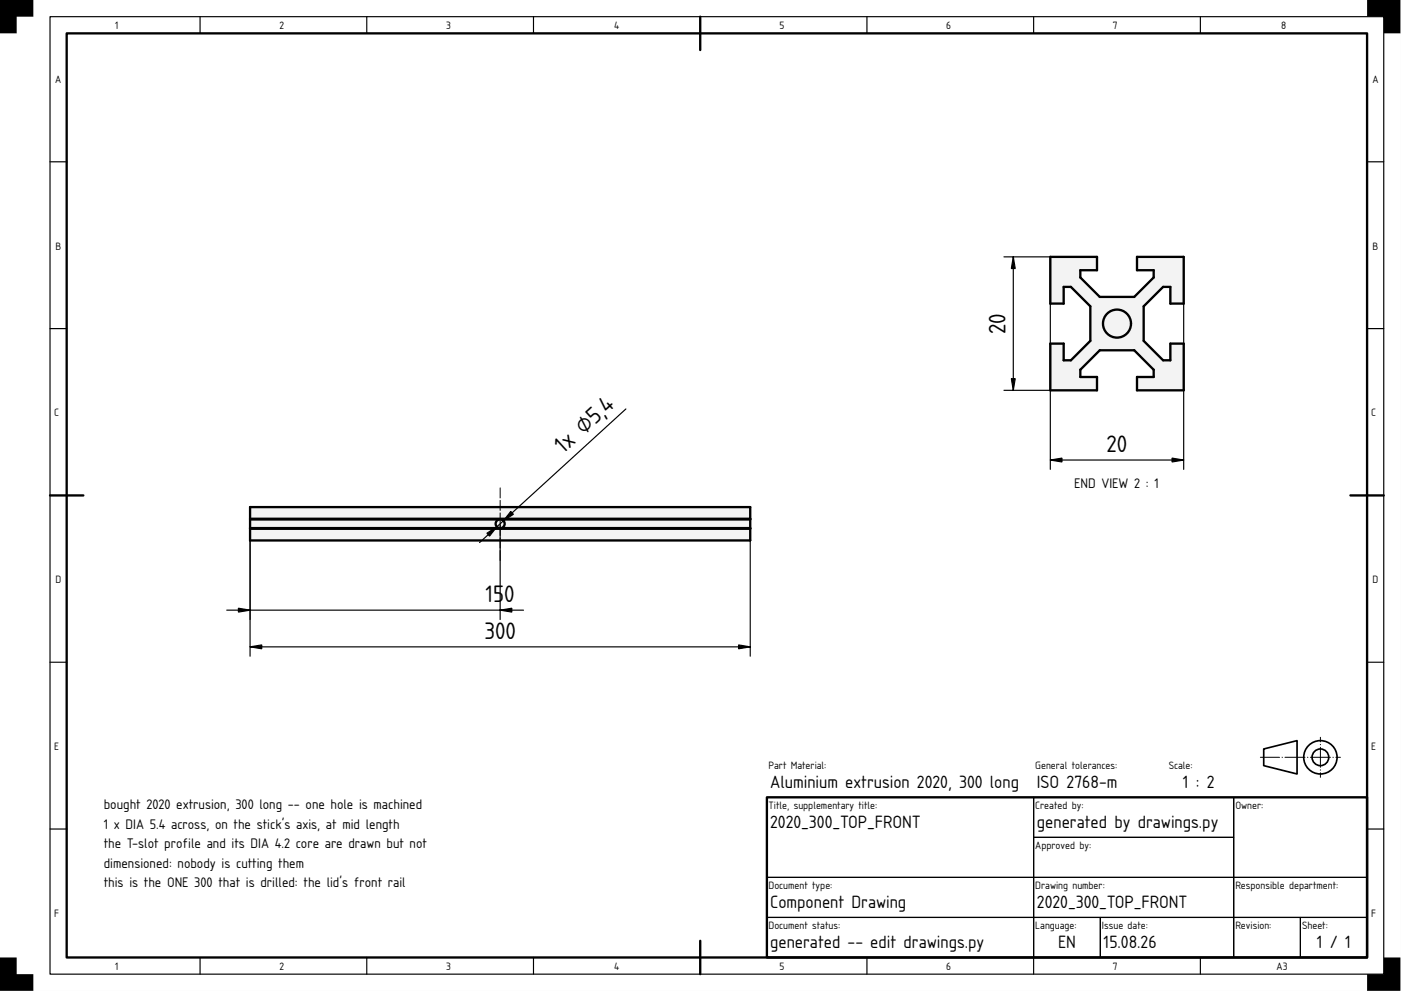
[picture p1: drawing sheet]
<svg xmlns="http://www.w3.org/2000/svg" width="420mm" height="297mm" viewBox="0 0 420 297" stroke-linecap="round" stroke-linejoin="round" font-family="sans-serif">
<g fill="#000">
<path d="M0 0h10v5h-5v5h-5zM410 0h10v10h-5v-5h-5zM0 287h5v5h5v5h-10zM415 287h5v10h-10v-5h5z"/>
<path d="M0 0h420v297h-420zM0 0v297h420v-297z"/>
</g>
<path d="M20 10h390v277h-390zM210 5v10M15 148.5h10M405 148.5h10M230 239h180v48h-180zM210 282v10" fill="none" stroke="#000" stroke-width=".7"/>
<g fill="none" stroke="#000" stroke-width=".35">
<path d="M15 5h400v287h-400zM60 5v5M110 5v5M160 5v5M260 5v5M310 5v5M360 5v5M15 48.5h5M410 48.5h5M15 98.5h5M410 98.5h5M15 198.5h5"/>
<path d="M410 198.5h5M230 239h80v24h-80zM310 239h60v12h-60zM370 239h40v24h-40zM15 248.5h5M310 251h60v12h-60zM410 248.5h5M230 263h80v12h-80zM230 275h80v12h-80zM310 263h60v12h-60zM310 275h20v12h-20zM330 275h40v12h-40z"/>
<path d="M370 275h20v12h-20zM370 263h40v12h-40zM390 275h20v12h-20zM60 287v5M110 287v5M160 287v5M260 287v5M310 287v5M360 287v5"/>
</g>
<g fill="none" stroke="#000" stroke-width=".5">
<path d="M379 224.5l10-2.5v10l-10-2.5z"/>
<circle cx="396" cy="227" r="5"/>
<circle cx="396" cy="227" r="2.5"/>
</g>
<path d="M378 227h24" fill="none" stroke="#000" stroke-width=".3" stroke-dasharray="6 .7 .1 .7" stroke-dashoffset=".2"/>
<path d="M396 233v-12" fill="none" stroke="#000" stroke-width=".3" stroke-dasharray="6 .7 .1 .7" stroke-dashoffset="4.6"/>
<g fill="#f1f3f5">
<path d="M75 152h150v10h-150z" fill-rule="evenodd"/>
<path d="M75 152h150v3.5h-150z" fill-rule="evenodd"/>
<path d="M75 158.5h150v3.5h-150z" fill-rule="evenodd"/>
<path d="M150.4 155.7h74.6v2.6h-74.6a1.35 1.35 0 0 0 .9-1.3 1.35 1.35 0 0 0-.9-1.3z" fill-rule="evenodd"/>
<path d="M75 155.7h74.6a1.35 1.35 0 0 0-1 1.3 1.35 1.35 0 0 0 1 1.3h-74.6z" fill-rule="evenodd"/>
<path d="M75 158.3h74.6h.4v9.7v-9.7h.4h74.6v.2h-150z" fill-rule="evenodd"/>
<path d="M75 155.5h150v.2h-150z" fill-rule="evenodd"/>
<path d="M150 146v12.3a1.35 1.35 0 0 1-1.2-1.9 1.35 1.35 0 0 1 2.3-.2 1.35 1.35 0 0 1-.9 2.1h-.2z" fill-rule="evenodd"/>
</g>
<path d="M75 152h150v10h-150zM75 155.5h150M75 155.7h74.6M75 158.3h74.6M75 158.5h150M149.6 155.7h.8M149.6 155.7a1.35 1.35 0 0 0-1 1.3 1.35 1.35 0 0 0 1 1.3M149.6 158.3h.8M150.4 155.7a1.35 1.35 0 0 1 .9 1.3 1.35 1.35 0 0 1-.9 1.3M150.4 155.7h74.6M150.4 158.3h74.6" fill="none" stroke="#000" stroke-width=".7"/>
<path d="M150 168v-22" fill="none" stroke="#000" stroke-width=".3" stroke-dasharray="3 .7"/>
<path d="M187.7 122.6l-43.9 40M75 152v44.7M150 157v28.7M225 152v44.7M68 182.9h89M75 193.9h150" fill="none" stroke="#000" stroke-width=".35"/>
<path d="M146 159.8l3-1.9-2.2 2.8zM153.2 153.3l.8 .9-3 1.9zM71.5 182.3l3.5 .6-3.5 .6zM75 193.9l3.5-.6v1.2zM150 182.9l3.5-.6v1.2zM221.5 193.3l3.5 .6-3.5 .6z" fill="#000" stroke="#000" stroke-width=".35"/>
<g fill="#f1f3f5">
<path d="M315 77h14v4h-5v2.2l5.8 5.8h10.4l5.8-5.8v-2.2h-5v-4h14v14h-4v-5h-2.2l-5.8 5.8v10.4l5.8 5.8h2.2v-5h4v14h-14v-4h5v-2.2l-5.8-5.8h-10.4l-5.8 5.8v2.2h5v4h-14v-14h4v5h2.2l5.8-5.8v-10.4l-5.8-5.8h-2.2v5h-4z" fill-rule="evenodd"/>
<circle cx="335" cy="97" r="4.2"/>
</g>
<g fill="none" stroke="#000" stroke-width=".7">
<path d="M315 77h14v4h-5v2.2l5.8 5.8h10.4l5.8-5.8v-2.2h-5v-4h14v14h-4v-5h-2.2l-5.8 5.8v10.4l5.8 5.8h2.2v-5h4v14h-14v-4h5v-2.2l-5.8-5.8h-10.4l-5.8 5.8v2.2h5v4h-14v-14h4v5h2.2l5.8-5.8v-10.4l-5.8-5.8h-2.2v5h-4zM339.2 97h.1"/>
<circle cx="335" cy="97" r="4.2"/>
</g>
<path d="M301.1 77h13.9v63.7M303.9 77v40M355 77v63.7M301.1 117h13.9M315 137.9h40" fill="none" stroke="#000" stroke-width=".35"/>
<path d="M303.9 77l.6 3.5h-1.2zM303.3 113.5h1.2l-.6 3.5zM315 137.9l3.5-.6v1.2zM351.5 137.3l3.5 .6-3.5 .6z" fill="#000" stroke="#000" stroke-width=".35"/>
<g font-size="6.7">
<text x="301.6" y="100.1" transform="rotate(-90 301.6 100.1)">20</text>
<text x="169" y="136.1" transform="rotate(-42 169 136.1)">1x ⌀5,4</text>
<text x="331.9" y="135.6">20</text>
<text x="145.6" y="180.6">15</text>
<text x="151.2" y="180.6">0</text>
<text x="145.3" y="191.6">300</text>
</g>
<g font-size="5">
<text x="231" y="236.2">Aluminium extrusion 2020, 300 long</text>
<text x="311" y="236.2">ISO 2768-m</text>
<text x="354.8" y="236.2">1 : 2</text>
<text x="231" y="248.2">2020_300_TOP_FRONT</text>
<text x="311" y="248.2">generated by drawings.py</text>
<text x="231" y="272.2">Component Drawing</text>
<text x="311" y="272.2">2020_300_TOP_FRONT</text>
<text x="231" y="284.2">generated -- edit drawings.py</text>
<text x="317.3" y="284.2">EN</text>
<text x="331" y="284.2">15.08.26</text>
<text x="394.9" y="284.2">1 / 1</text>
</g>
<g font-size="3.9">
<text x="322.1" y="146.2">END VIEW 2 : 1</text>
<text x="31.1" y="242.5">bought 2020 extrusion, 300 long -- one hole is machined</text>
<text x="31.1" y="248.4">1 x DIA 5.4 across, on the stick's axis, at mid length</text>
<text x="31.1" y="254.2">the T-slot profile and its DIA 4.2 core are drawn but not</text>
<text x="31.1" y="260.1">dimensioned: nobody is cutting them</text>
<text x="31.1" y="265.9">this is the ONE 300 that is drilled: the lid's front rail</text>
</g>
<g font-size="3">
<text x="34.5" y="8.8">1</text>
<text x="83.8" y="8.8">2</text>
<text x="133.8" y="8.8">3</text>
<text x="184.2" y="8.8">4</text>
<text x="233.8" y="8.8">5</text>
<text x="283.8" y="8.8">6</text>
<text x="333.8" y="8.8">7</text>
<text x="384.2" y="8.8">8</text>
<text x="16.6" y="24.8">A</text>
<text x="411.6" y="24.8">A</text>
<text x="16.6" y="74.8">B</text>
<text x="411.6" y="74.8">B</text>
<text x="16.3" y="124.8">C</text>
<text x="411.3" y="124.8">C</text>
<text x="16.6" y="174.8">D</text>
<text x="411.6" y="174.8">D</text>
<text x="16.3" y="224.8">E</text>
<text x="411.3" y="224.8">E</text>
<text x="230.5" y="230.6">Part Material:</text>
<text x="310.5" y="230.6">General tolerances:</text>
<text x="350.5" y="230.6">Scale:</text>
<text x="230.5" y="242.6">Title, supplementary title:</text>
<text x="310.5" y="242.6">Created by:</text>
<text x="370.5" y="242.6">Owner:</text>
<text x="310.5" y="254.6">Approved by:</text>
<text x="230.5" y="266.6">Document type:</text>
<text x="310.5" y="266.6">Drawing number:</text>
<text x="370.5" y="266.6">Responsible department:</text>
<text x="16.3" y="274.8">F</text>
<text x="411.3" y="274.8">F</text>
<text x="230.5" y="278.6">Document status:</text>
<text x="310.5" y="278.6">Language:</text>
<text x="330.5" y="278.6">Issue date:</text>
<text x="370.5" y="278.6">Revision:</text>
<text x="390.5" y="278.6">Sheet:</text>
<text x="34.5" y="290.8">1</text>
<text x="83.8" y="290.8">2</text>
<text x="133.8" y="290.8">3</text>
<text x="184.2" y="290.8">4</text>
<text x="233.8" y="290.8">5</text>
<text x="283.8" y="290.8">6</text>
<text x="333.8" y="290.8">7</text>
<text x="382.9" y="290.8">A3</text>
</g>
</svg>
